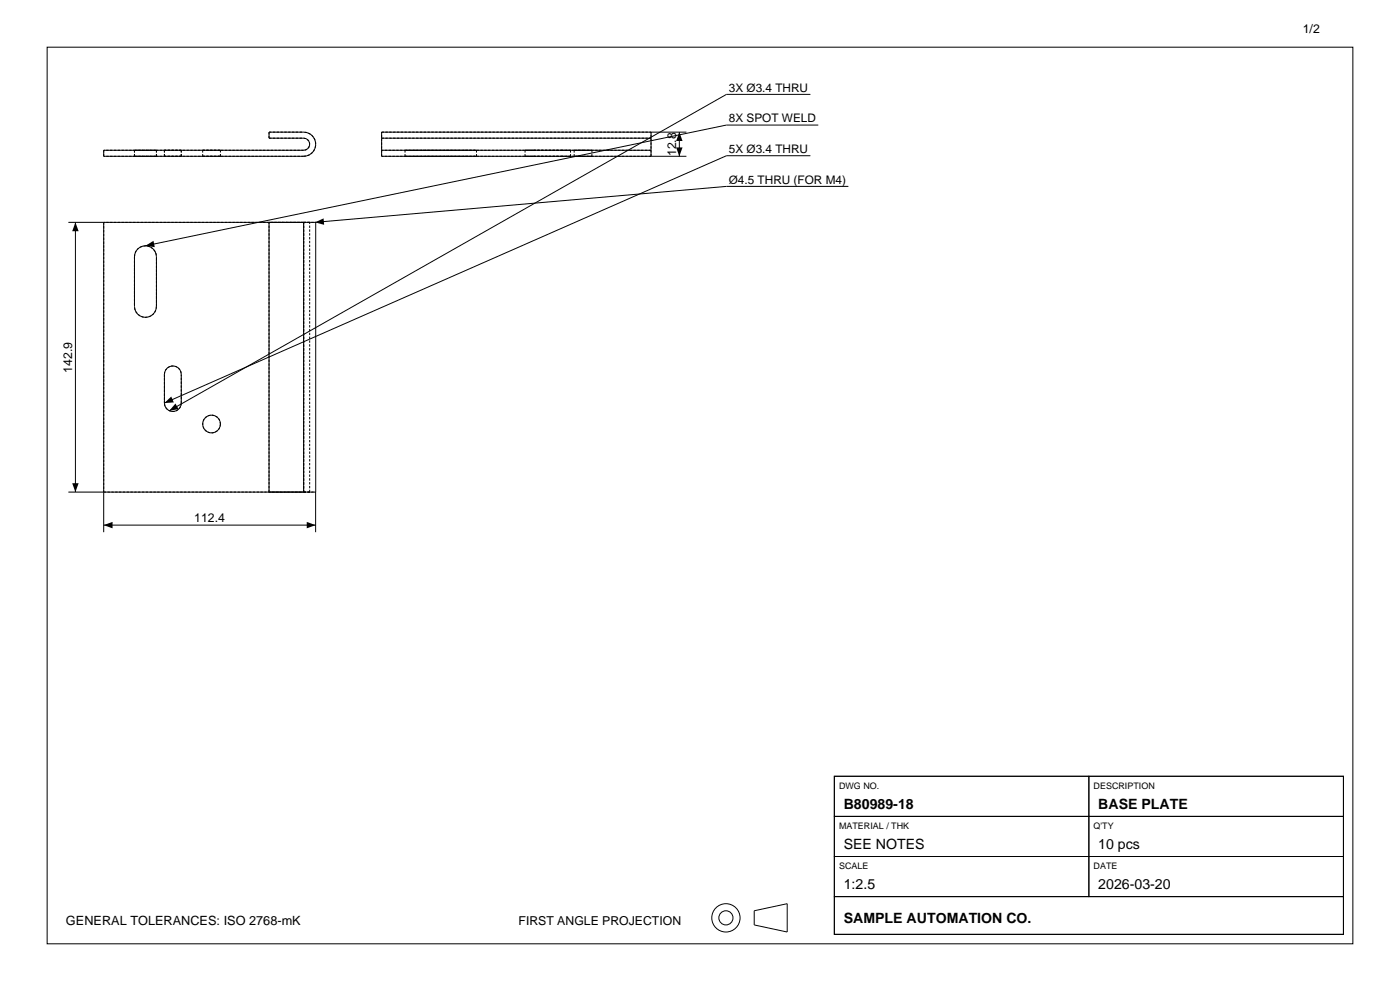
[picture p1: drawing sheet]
<svg xmlns="http://www.w3.org/2000/svg" width="420mm" height="297mm" viewBox="0 0 420 297" stroke-linecap="round" stroke-linejoin="round" font-family="sans-serif">
<g fill="none" stroke="#000" stroke-width=".3">
<path d="M14.1 14.1h391.8v268.8h-391.8zM195.3 39.6v1.8M203.8 39.6v7.2M205.9 39.6h-91.4v1.8M243.1 28.3h-25.2l-167.1 94.8M245.5 37.5h-27.6l-174.3 36.2M31.1 45h60a1.81 1.81 0 0 0 1.8-1.8 1.81 1.81 0 0 0-1.8-1.8h-10.4v-1.8h10.4a3.6 3.6 0 0 1 3.6 3.6 3.6 3.6 0 0 1-3.6 3.6h-60zM114.5 41.4v3.6M114.5 45h80.8M114.5 41.4h80.8M114.5 45v1.8h91.4M195.3 41.4v3.6"/>
<path d="M195.3 45v1.8M243.1 46.7h-25.2l-168.6 74.1M254.5 55.9h-36.6l-123.4 10.7M20.5 66.6h70.6M22.6 66.6v80.9M31.1 66.6v92.9M41.3 74.6a3.3 3.3 0 0 1 3.6-.7 3.3 3.3 0 0 1 2 3.1v14.8a3.3 3.3 0 0 1-3.3 3.3 3.3 3.3 0 0 1-3.3-3.3v-14.8l.2-.9zM80.7 66.6v80.9M91.1 66.6h3.6v80.9h-3.6M91.1 66.6v80.9M50.2 110.3a2.53 2.53 0 0 1 2.7-.4 2.53 2.53 0 0 1 1.5 2.3v8.6a2.53 2.53 0 0 1-2.5 2.5 2.53 2.53 0 0 1-2.6-2.5v-8.6l.1-.7zM20.5 147.5h70.6"/>
<path d="M31.1 157.4h63.6M94.7 147.5v12M250.3 232.6h76.4v12.1h-76.4zM250.3 232.6h152.7v47.4h-152.7zM326.7 232.6h76.3v12.1h-76.3zM250.3 244.7h76.4v12h-76.4zM250.3 256.7h76.4v12h-76.4zM326.7 244.7h76.3v12h-76.3zM326.7 256.7h76.3v12h-76.3zM226.3 273l9.9-2.2v8.5l-9.9-2.1zM250.3 268.7h152.7v11.3h-152.7z"/>
<circle cx="63.5" cy="127.1" r="2.66"/>
<circle cx="217.8" cy="275.1" r="4.2"/>
<circle cx="217.8" cy="275.1" r="2.12"/>
</g>
<g fill="none" stroke="#000" stroke-width=".3" stroke-dasharray=".7 .4" stroke-linecap="butt">
<path d="M80.7 39.6h10.4M80.7 39.6v1.8M114.5 39.6h80.8M31.1 46.8v-1.8M40.3 46.8h6.6M40.3 45h6.6M40.3 46.8v-1.8M46.9 46.8h-6.6M46.9 45h-6.6M46.9 46.8v-1.8M49.3 46.8h5.1M49.3 45h5.1"/>
<path d="M49.3 46.8v-1.8M54.4 46.8h-5.1M54.4 45h-5.1M54.4 46.8v-1.8M60.8 46.8h5.3M60.8 45h5.3M60.8 45v1.8M66.1 46.8h-5.3M66.1 45h-5.3M66.1 46.8v-1.8M80.7 41.4h10.4M91.1 46.8h-60"/>
<path d="M91.1 45h-60M91.1 46.8a3.6 3.6 0 0 0 3.6-3.6 3.6 3.6 0 0 0-3.6-3.6M91.1 41.4a1.81 1.81 0 0 1 1.8 1.8 1.81 1.81 0 0 1-1.8 1.8M114.5 46.8v-7.2M114.5 41.4h80.8M121.5 46.8h3.3M121.5 45h3.3M121.5 45v1.8M124.8 46.8h14.9M124.8 46.8h-3.3M124.8 45h14.9M124.8 45h-3.3"/>
<path d="M139.7 46.8h3.2M139.7 46.8h-14.9M139.7 45h3.2M139.7 45h-14.9M142.9 46.8h-3.2M142.9 45h-3.2M142.9 45v1.8M157.5 46.8h2.5M157.5 45h2.5M157.5 45v1.8M160 46.8h8.6M160 46.8h-2.5"/>
<path d="M160 45h8.6M160 45h-2.5M168.6 46.8h2.6M168.6 46.8h-8.6M168.6 45h2.6M168.6 45h-8.6M171.2 46.8h-2.6M171.2 45h-2.6M171.2 45v1.8M172.3 46.8h2.6M172.3 45h2.6M172.3 45v1.8"/>
<path d="M174.9 46.8h2.7M174.9 45h2.7M177.6 46.8h-5.3M177.6 45h-5.3M177.6 45v1.8M195.3 46.8v-7.2M195.3 46.8h-80.8M195.3 45h-80.8M31.1 66.6v80.9M40.3 77v14.8M40.3 77a3.3 3.3 0 0 1 3.3-3.3 3.3 3.3 0 0 1 3.3 3.3M80.7 66.6h10.4"/>
<path d="M91.1 66.6h-60M91.1 66.6h-10.4M91.1 66.6h3.6M91.1 66.6h1.8M91.1 66.6v80.9M92.9 66.6h-1.8M46.9 91.8a3.3 3.3 0 0 1-3.3 3.3 3.3 3.3 0 0 1-3.3-3.3M46.9 91.8v-14.8M49.3 112.2v8.6M49.3 112.2a2.53 2.53 0 0 1 2.6-2.5 2.53 2.53 0 0 1 2.5 2.5M54.4 120.8a2.53 2.53 0 0 1-2.5 2.5 2.53 2.53 0 0 1-2.6-2.5M54.4 120.8v-8.6"/>
<path d="M66.1 127.1a2.66 2.66 0 0 1-3.7 2.4 2.66 2.66 0 0 1-.7-4.4 2.66 2.66 0 0 1 4.3 1.2l.1 .8M31.1 147.5h60M80.7 147.5h10.4M80.7 147.5v-80.9M91.1 147.5h1.8M91.1 147.5h-10.4M91.1 147.5h3.6M91.1 147.5v-80.9M92.9 147.5h-1.8M92.9 147.5v-80.9"/>
</g>
<path d="M203.8 39.6l1 2.7h-2zM202.8 44.2h2l-1 2.6zM22.6 66.6l1 2.7h-1.9zM43.6 73.7l2.4-1.5 .4 1.9zM94.5 66.6l2.6-1.2 .1 2zM49.3 120.8l2.1-2 .7 1.8zM52.6 120.9l1 1.7-2.8 .5zM21.7 144.8h1.9l-1 2.7zM31.1 157.4l2.7-1v1.9zM92 156.4l2.7 1-2.7 .9z" fill="#000"/>
<g font-size="4.2">
<text x="253.1" y="242.4">B80989-18</text>
<text x="329.5" y="242.4">BASE PLATE</text>
<text x="253.1" y="254.4">SEE NOTES</text>
<text x="329.5" y="254.4">10 pcs</text>
<text x="253.1" y="266.5">1:2.5</text>
<text x="329.5" y="266.5">2026-03-20</text>
<text x="253.1" y="276.5">SAMPLE AUTOMATION CO.</text>
</g>
<text font-size="3.8" x="19.8" y="277.2">GENERAL TOLERANCES: ISO 2768-mK</text>
<g font-size="3.7">
<text x="390.8" y="9.9">1/2</text>
<text x="202.8" y="46.8" transform="rotate(-90 202.8 46.8)">12.8</text>
<text x="21.6" y="111.7" transform="rotate(-90 21.6 111.7)">142.9</text>
<text x="58.3" y="156.4">112.4</text>
<text x="155.6" y="277.2">FIRST ANGLE PROJECTION</text>
</g>
<g font-size="3.5">
<text x="218.6" y="27.4">3X Ø3.4 THRU</text>
<text x="218.6" y="36.6">8X SPOT WELD</text>
<text x="218.6" y="45.8">5X Ø3.4 THRU</text>
<text x="218.6" y="55">Ø4.5 THRU (FOR M4)</text>
</g>
<g font-size="2.7">
<text x="251.7" y="236.3">DWG NO.</text>
<text x="328.1" y="236.3">DESCRIPTION</text>
<text x="251.7" y="248.3">MATERIAL / THK</text>
<text x="328.1" y="248.3">Q'TY</text>
<text x="251.7" y="260.4">SCALE</text>
<text x="328.1" y="260.4">DATE</text>
</g>
</svg>
